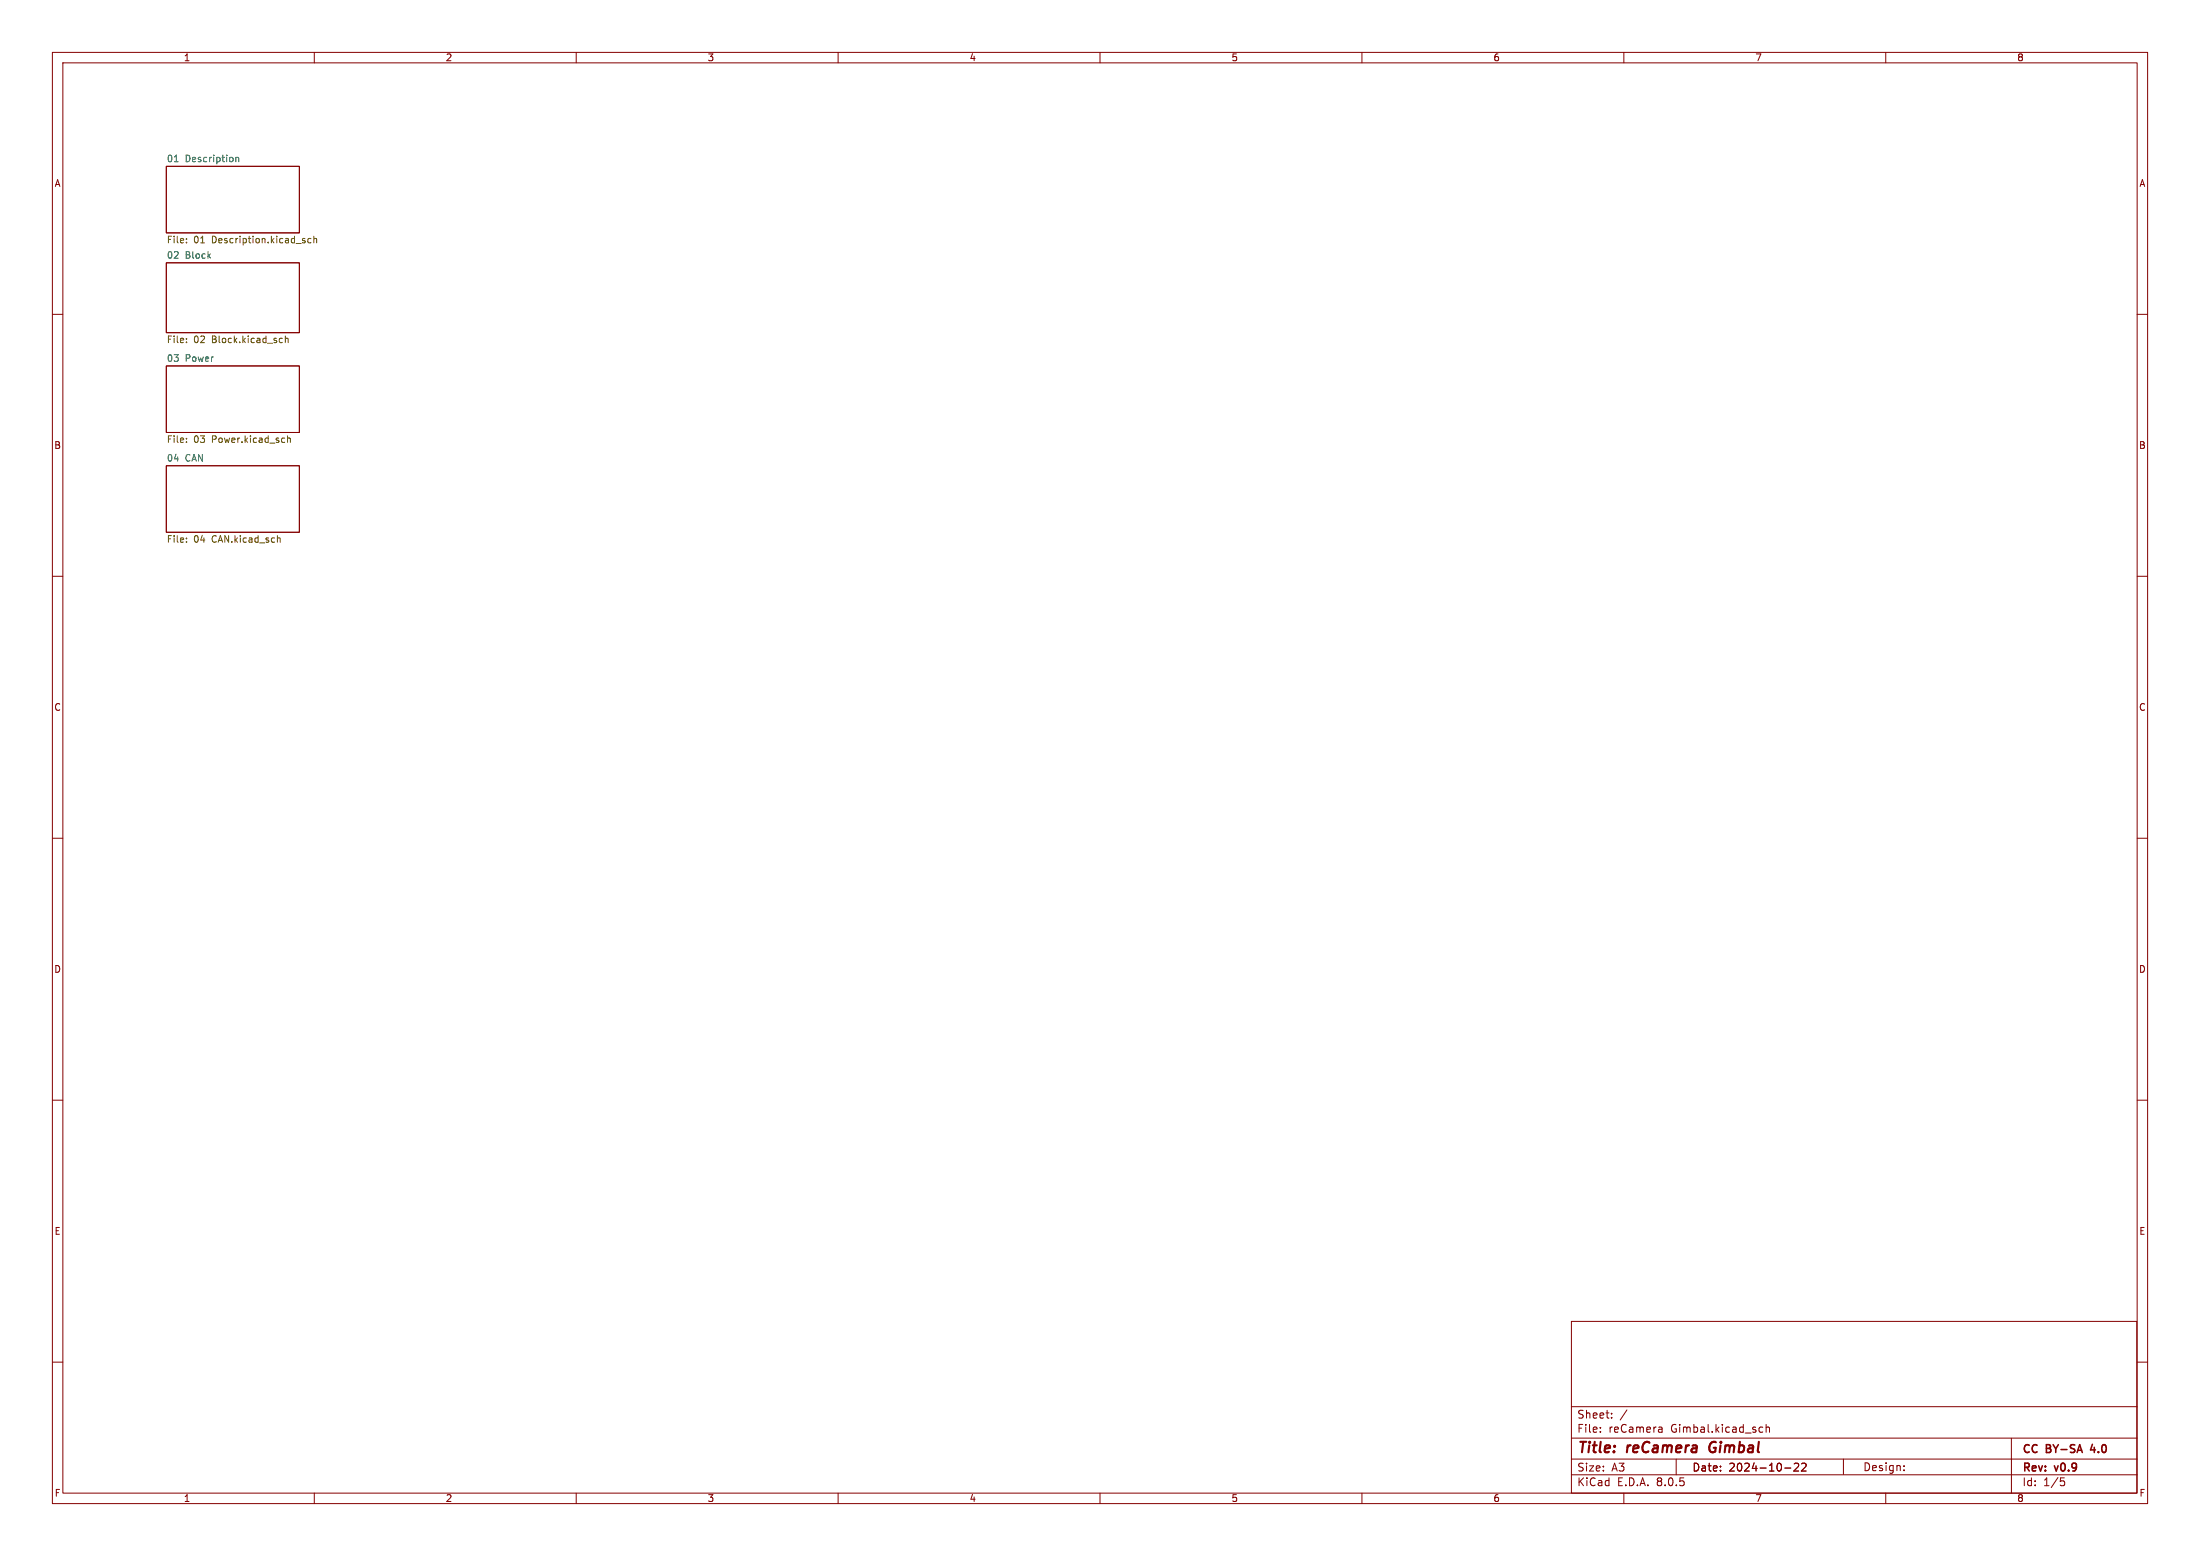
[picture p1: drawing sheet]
<svg xmlns="http://www.w3.org/2000/svg" width="420mm" height="297mm" viewBox="0 0 420 297" stroke-linecap="round" stroke-linejoin="round" font-family="sans-serif">
<g fill="none" stroke="#840000" stroke-width=".19">
<path d="M10 10h400v277h-400zM12 12h396v273h-396zM60 10v2M110 10v2M160 10v2M210 10v2M260 10v2M310 10v2M360 10v2M31.7 31.8h25.4v12.7h-25.4zM10 60h2M31.7 50.2h25.4v13.3h-25.4z"/>
<path d="M408 60h2M31.7 69.9h25.4v12.7h-25.4zM31.7 88.9h25.4v12.7h-25.4zM10 110h2M408 110h2M10 160h2M408 160h2M10 210h2M408 210h2M10 260h2M300 252.2h107.9v32.8h-107.9zM408 260h2"/>
<path d="M300 278.5h108M300 274.5h108M300 268.5h108M305.5 273.2v.2M305.5 272.5v.1M307.7 270.5v.2M307.7 269.8v.1M310.6 269.1l-1.3 1.9M316.8 272.4h.3l.2 .2v.8M317.3 273.3l-.5 .1M317.3 272.7l-.5 .1M320 278.5v3"/>
<path d="M336.1 272.4l.4 .1M336.5 273.3l-.4 .1M337.2 272.5l.2-.1 .3 .1 .1 .9M337.2 271.9v1.5M342.5 279.4l.6-.1 .2 .1 .1 .3-1 1.1h1M343.9 279.4l.6-.1 .2 .1 .1 .3-.9 1.1h.9M351.9 278.5v2.9M363.5 279.8v.1M384 274.5v4M384 278.5v6.5M60 285v2M110 285v2"/>
<path d="M160 285v2M210 285v2M260 285v2M300 281.5h108M310 285v2M340.7 280.2h1.2M360 285v2M363.5 280.6v.1M393.4 282.1h.7M393.5 282.7h.4l.3 .2-.2 .6-.5 .1"/>
</g>
<path d="M326.6 275.5l-.1 .2a1.23 1.23 0 0 0 .1 1.4" fill="none" stroke="#840000" stroke-width=".4"/>
<path d="M399.5 275.7l-.4 1.1h.9" fill="none" stroke="#840000" stroke-width=".3"/>
<g fill="none" stroke="#725600" stroke-width=".19">
<path d="M35.6 45.6v.1M35.6 46.2v.2M58.2 46v.3M59.4 45.6l-.4-.1-.2 .3 .1 .5h.5M59.9 45.6l.2-.1 .3 .1 .1 .8M59.9 45.1v1.3M35.6 65.3v.1M35.6 64.6v.1M53.6 64.6h.3M53.9 65.3l-.3 .1M54.5 64.7l.1-.1h.4v.8M54.5 64.1v1.3"/>
<path d="M35.6 83.7v.1M35.6 84.3v.2M54.9 83.2v1.3M54.9 83.7l.2-.1 .3 .1v.8M35.6 102.7v.1M35.6 103.4v.1M53.1 102.7l.4 .1v.7"/>
</g>
<path d="M33.3 30.9h.7M45 30v.9M45 30.1l.2-.1 .3 .1 .1 .8" fill="none" stroke="#006464" stroke-width=".19"/>
<g font-size="2.8" fill="#840000">
<text x="301" y="277.9">Title:</text>
<text x="310.6" y="277.9">reCamera</text>
<text x="327.2" y="277.9">Gimbal</text>
</g>
<g font-size="2.1" fill="#840000">
<text x="301" y="273.7">File:</text>
<text x="301" y="271">Sheet:</text>
<text x="307.1" y="273.7">reCamera</text>
<text x="319" y="273.7">Gimbal.kicad_sch</text>
<text x="301" y="281.1">Size:</text>
<text x="307.6" y="281.1">A3</text>
<text x="323" y="281.1">Date:</text>
<text x="330" y="281.1">2024-10-22</text>
<text x="355.6" y="281">Design:</text>
<text x="386" y="277.8">CC</text>
<text x="386" y="281.3">Rev:</text>
<text x="390.7" y="277.8">BY-SA</text>
<text x="392.4" y="281.3">v0.9</text>
<text x="399.8" y="277.8">4.0</text>
<text x="301" y="283.9">KiCad</text>
<text x="308.7" y="283.9">E.D.A.</text>
<text x="316.3" y="283.9">8.0.5</text>
<text x="386" y="283.9">Id:</text>
<text x="390.1" y="283.9">1/5</text>
</g>
<g font-size="1.8" fill="#840000">
<text x="35" y="11.9">1</text>
<text x="85" y="11.9">2</text>
<text x="135" y="11.9">3</text>
<text x="185" y="11.9">4</text>
<text x="235" y="11.9">5</text>
<text x="285" y="11.9">6</text>
<text x="335" y="11.9">7</text>
<text x="385" y="11.9">8</text>
<text x="10.3" y="35.9">A</text>
<text x="408.3" y="35.9">A</text>
<text x="10.3" y="85.9">B</text>
<text x="408.2" y="85.9">B</text>
<text x="10.3" y="135.9">C</text>
<text x="408.2" y="135.9">C</text>
<text x="10.3" y="185.9">D</text>
<text x="408.2" y="185.9">D</text>
<text x="10.3" y="235.9">E</text>
<text x="408.3" y="235.9">E</text>
<text x="10.3" y="285.9">F</text>
<text x="35" y="286.9">1</text>
<text x="85" y="286.9">2</text>
<text x="135" y="286.9">3</text>
<text x="185" y="286.9">4</text>
<text x="235" y="286.9">5</text>
<text x="285" y="286.9">6</text>
<text x="335" y="286.9">7</text>
<text x="385" y="286.9">8</text>
<text x="408.3" y="285.9">F</text>
</g>
<g font-size="1.8" fill="#006464">
<text x="31.7" y="31">01</text>
<text x="35.3" y="31">Description</text>
<text x="31.7" y="49.5">02</text>
<text x="35.3" y="49.5">Block</text>
<text x="31.7" y="69.1">03</text>
<text x="35.3" y="69.1">Power</text>
<text x="31.7" y="88.2">04</text>
<text x="35.3" y="88.2">CAN</text>
</g>
<g font-size="1.8" fill="#725600">
<text x="31.7" y="46.8">File:</text>
<text x="37" y="46.8">01</text>
<text x="40.6" y="46.8">Description.kicad_sch</text>
<text x="31.7" y="65.8">File:</text>
<text x="37" y="65.8">02</text>
<text x="40.6" y="65.8">Block.kicad_sch</text>
<text x="31.7" y="84.9">File:</text>
<text x="37" y="84.9">03</text>
<text x="40.6" y="84.9">Power.kicad_sch</text>
<text x="31.7" y="103.9">File:</text>
<text x="37" y="103.9">04</text>
<text x="40.6" y="103.9">CAN.kicad_sch</text>
</g>
</svg>
